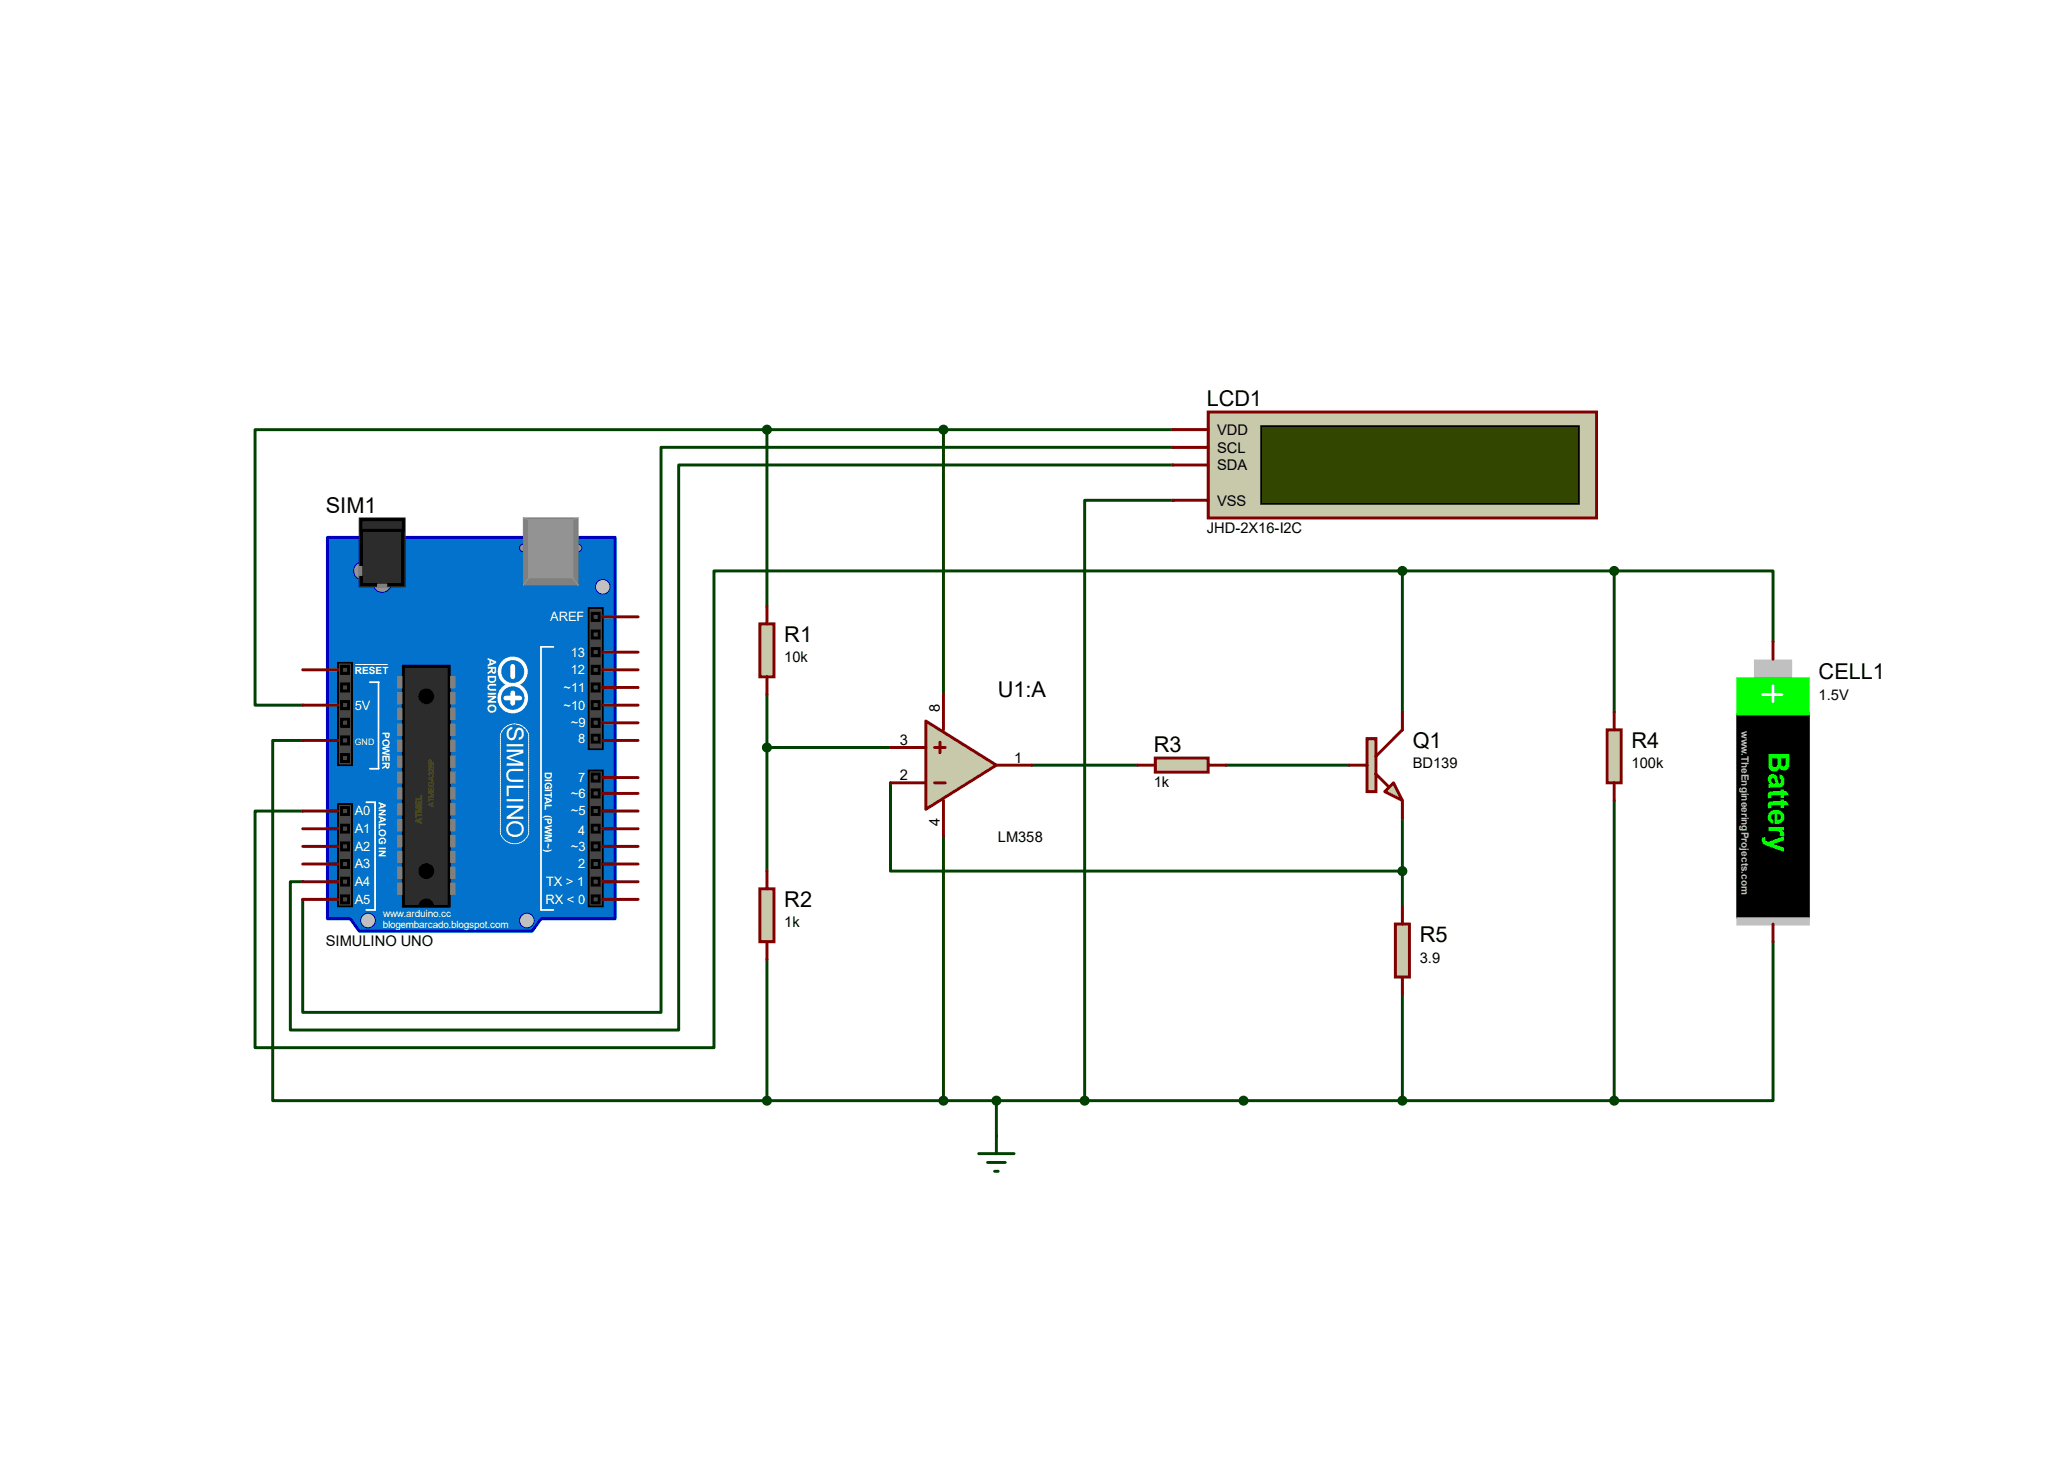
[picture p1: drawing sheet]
<svg xmlns="http://www.w3.org/2000/svg" width="297mm" height="210mm" viewBox="0 0 297 210" stroke-linecap="round" stroke-linejoin="round" font-family="sans-serif">
<g fill="none" stroke="#004000" stroke-width=".42">
<path d="M110.4 61.8h-73.7v39.6h6.9M110.4 61.8v25.4M110.4 61.8h58.4M135.8 61.8v38.1M168.8 64.3h-73.7v81.3h-51.5v-16.2M168.8 66.9h-71.1v81.3h-55.9v-21.4h1.8M168.8 72h-12.7v86.3M110.4 99.9v25.4M201.8 82.1h-99.1v68.6h-66v-34h6.9M201.8 82.1v20.3M201.8 82.1h30.5M232.3 82.1h22.8v10.2"/>
<path d="M232.3 82.1v20.3M43.6 106.5h-4.4v51.8h71.2M110.4 107.5h17.7M128.1 112.6v12.7h73.7M148.5 110.1h15.2M176.4 110.1h17.8M201.8 117.7v12.7M232.3 115.1v43.2M110.4 138v20.3M135.8 120.2v38.1M255.1 135.5v22.8h-22.8M110.4 158.3h121.9"/>
<path d="M143.4 158.3v5.1M201.8 143.1v15.2"/>
</g>
<path d="M109.3 89.7h2.1v7.7h-2.1z" fill="#c8c8aa" stroke="#800000" stroke-width=".42"/>
<path d="M110.4 87.2v2.5M110.4 97.4v2.5" fill="none" stroke="#800000" stroke-width=".42"/>
<path d="M109.3 127.8h2.1v7.7h-2.1z" fill="#c8c8aa" stroke="#800000" stroke-width=".42"/>
<path d="M110.4 125.3v2.5M110.4 135.5v2.5" fill="none" stroke="#800000" stroke-width=".42"/>
<path d="M166.2 109.1h7.7v2h-7.7z" fill="#c8c8aa" stroke="#800000" stroke-width=".42"/>
<path d="M163.7 110.1h2.5M173.9 110.1h2.5" fill="none" stroke="#800000" stroke-width=".42"/>
<path d="M231.3 105h2v7.6h-2z" fill="#c8c8aa" stroke="#800000" stroke-width=".42"/>
<path d="M232.3 102.4v2.6M232.3 112.6v2.5" fill="none" stroke="#800000" stroke-width=".42"/>
<path d="M47.1 77.3h41.4v54.9h-10.6l-1.3 1.7h-24.9l-1.3-1.7h-3.3z" fill="#0272cc" stroke="#0000c0" stroke-width=".42"/>
<path d="M54.5 98.1v12.5M79.6 93h-1.7v37.9h1.7M52.7 115.4h1.3v15.5" fill="none" stroke="#fff" stroke-width=".25"/>
<circle cx="74" cy="106.3" r="2.12" fill="#0272cc" stroke="#fff" stroke-width=".14" stroke-dasharray=".4 .1"/>
<circle cx="74" cy="119.2" r="2.16" fill="#0272cc" stroke="#fff" stroke-width=".14"/>
<path d="M71.8 105.7h4.5v14h-4.5z" fill="#0272cc" stroke="#0272cc" stroke-width=".42"/>
<path d="M72.1 105.5l-.1 14.5M76.1 105.5v14.5" fill="none" stroke="#fff" stroke-width=".14"/>
<path d="M71.5 119.2l.8 2.6M72 104.7l-.5 1.3M76.1 104.7l.5 1.3M76.6 119.2l-.5 1.8" fill="none" stroke="#0272cc" stroke-width=".42"/>
<g fill="#0272cc" stroke="#fff" stroke-width=".51">
<circle cx="73.8" cy="96.6" r="1.91"/>
<circle cx="73.8" cy="100.4" r="1.95"/>
</g>
<path d="M73.8 95.8v1.6M73.8 99.7v1.5M72.8 100.4h2" fill="none" stroke="#fff" stroke-width=".68"/>
<path d="M53.2 98.1h1.3M53.2 110.6h1.3M52.7 130.9h1.3" fill="none" stroke="#fff" stroke-width=".25"/>
<path d="M51.2 95.6h4.6" fill="none" stroke="#fff" stroke-width=".14"/>
<g fill="#c0c0c0" stroke="#0000c0" stroke-width=".14">
<circle cx="75.8" cy="132.4" r="1.06"/>
<circle cx="53" cy="132.4" r="1.06"/>
<circle cx="86.7" cy="84.4" r="1.06"/>
</g>
<g fill="#464646" stroke="#000" stroke-width=".25">
<path d="M48.6 95.3h2.1v14.8h-2.1z"/>
<path d="M48.6 115.7h2.1v14.7h-2.1z"/>
<path d="M84.7 87.5h2v20.3h-2z"/>
<path d="M84.7 110.8h2v19.6h-2z"/>
</g>
<g fill="#464646" stroke="#000" stroke-width=".42">
<path d="M49.1 95.8h1.1v1.1h-1.1z"/>
<path d="M49.1 98.4h1.1v1h-1.1z"/>
<path d="M49.1 100.9h1.1v1h-1.1z"/>
<path d="M49.1 103.5h1.1v1h-1.1z"/>
<path d="M49.1 106h1.1v1h-1.1z"/>
<path d="M49.1 108.5h1.1v1.1h-1.1z"/>
<path d="M49.1 116.2h1.1v1h-1.1z"/>
<path d="M49.1 118.7h1.1v1h-1.1z"/>
<path d="M49.1 121.2h1.1v1.1h-1.1z"/>
<path d="M49.1 123.8h1.1v1h-1.1z"/>
<path d="M49.1 126.3h1.1v1h-1.1z"/>
<path d="M49.1 128.9h1.1v1h-1.1z"/>
<path d="M85.2 88.2h1v1h-1z"/>
<path d="M85.2 93.3h1v1h-1z"/>
<path d="M85.2 95.8h1v1.1h-1z"/>
<path d="M85.2 98.4h1v1h-1z"/>
<path d="M85.2 100.9h1v1h-1z"/>
<path d="M85.2 103.5h1v1h-1z"/>
<path d="M85.2 105.7h1v1.1h-1z"/>
<path d="M85.2 90.8h1v1h-1z"/>
<path d="M85.2 111.3h1v1.1h-1z"/>
<path d="M85.2 113.6h1v1h-1z"/>
<path d="M85.2 116.2h1v1h-1z"/>
<path d="M85.2 118.7h1v1h-1z"/>
<path d="M85.2 121.2h1v1.1h-1z"/>
<path d="M85.2 123.8h1v1h-1z"/>
<path d="M85.2 126.3h1v1h-1z"/>
<path d="M85.2 128.9h1v1h-1z"/>
</g>
<path d="M58 95.8h6.6v34.6h-6.6z" fill="#2c2c2c" stroke="#000" stroke-width=".42"/>
<g fill="#000" stroke="#000" stroke-width=".14">
<circle cx="61.3" cy="100.2" r="1.06"/>
<circle cx="61.3" cy="125.3" r="1.06"/>
<circle cx="61.3" cy="130.4" r="1.06"/>
</g>
<path d="M57.8 131.1h7.1" fill="none" stroke="#0272cc" stroke-width="1.2"/>
<g fill="#939393" stroke="#0000c0" stroke-width=".14">
<circle cx="83.2" cy="78.8" r=".55"/>
<circle cx="75.3" cy="78.8" r=".55"/>
</g>
<path d="M75.3 74.5h7.9v9.7h-7.9z" fill="#808080" stroke="#808080" stroke-width=".14"/>
<path d="M76.1 74.8h6.3v8.3h-6.3z" fill="#939393" stroke="#939393" stroke-width=".14"/>
<path d="M75.4 74.5l.7 .3M83.2 74.5l-.8 .3M76.1 83.1l-.8 1.1M82.4 83.1l.8 1.1" fill="none" stroke="#939393" stroke-width=".14"/>
<g fill="#939393" stroke="#0000c0" stroke-width=".14">
<circle cx="55" cy="83.9" r="1.31"/>
<circle cx="52.2" cy="82.1" r="1.31"/>
</g>
<path d="M51.7 74.5h6.6v9.9h-6.6z" fill="#000" stroke="#2c2c2c" stroke-width=".14"/>
<g fill="#808080" stroke="#808080" stroke-width=".42">
<path d="M54.5 84.2h1v.2h-1z"/>
<path d="M51.7 81.6h.2v1h-.2z"/>
</g>
<path d="M52.5 75.3h5v8.4h-5z" fill="#2c2c2c" stroke="#2c2c2c" stroke-width=".42"/>
<path d="M51.9 74.8h6.1v1.5h-6.1z" fill="#2c2c2c" stroke="#000" stroke-width=".42"/>
<g fill="#808080" stroke="#808080" stroke-width=".25">
<path d="M64.9 97.4h.5v1.5h-.5z"/>
<path d="M64.9 99.7h.5v1.5h-.5z"/>
<path d="M64.9 101.9h.5v1.6h-.5z"/>
<path d="M64.9 104.2h.5v1.5h-.5z"/>
<path d="M64.9 106.5h.5v1.5h-.5z"/>
<path d="M64.9 108.8h.5v1.5h-.5z"/>
<path d="M64.9 111.1h.5v1.5h-.5z"/>
<path d="M64.9 113.4h.5v1.5h-.5z"/>
<path d="M64.9 115.7h.5v1.5h-.5z"/>
<path d="M64.9 117.9h.5v1.6h-.5z"/>
<path d="M64.9 120.2h.5v1.6h-.5z"/>
<path d="M64.9 122.5h.5v1.5h-.5z"/>
<path d="M64.9 124.8h.5v1.5h-.5z"/>
<path d="M64.9 127.1h.5v1.5h-.5z"/>
<path d="M57.3 97.4h.5v1.5h-.5z"/>
<path d="M57.3 99.7h.5v1.5h-.5z"/>
<path d="M57.3 101.9h.5v1.6h-.5z"/>
<path d="M57.3 104.2h.5v1.5h-.5z"/>
<path d="M57.3 106.5h.5v1.5h-.5z"/>
<path d="M57.3 108.8h.5v1.5h-.5z"/>
<path d="M57.3 111.1h.5v1.5h-.5z"/>
<path d="M57.3 113.4h.5v1.5h-.5z"/>
<path d="M57.3 115.7h.5v1.5h-.5z"/>
<path d="M57.3 117.9h.5v1.6h-.5z"/>
<path d="M57.3 120.2h.5v1.6h-.5z"/>
<path d="M57.3 122.5h.5v1.5h-.5z"/>
<path d="M57.3 124.8h.5v1.5h-.5z"/>
<path d="M57.3 127.1h.5v1.5h-.5z"/>
</g>
<g fill="none" stroke="#800000" stroke-width=".42">
<path d="M43.6 96.4h5M86.7 98.9h5.1M86.7 96.4h5.1M86.7 93.8h5.1M86.7 88.7h5.1M43.6 119.2h5M43.6 116.7h5M43.6 106.5h5M43.6 101.4h5M86.7 119.2h5.1M86.7 116.7h5.1M86.7 114.1h5.1"/>
<path d="M86.7 106.5h5.1M86.7 104h5.1M86.7 101.4h5.1M86.7 111.8h5.1M43.6 129.4h5M43.6 126.8h5M43.6 124.3h5M43.6 121.8h5M86.7 129.4h5.1M86.7 126.8h5.1M86.7 124.3h5.1M86.7 121.8h5.1"/>
</g>
<path d="M173.9 59.3h55.8v15.2h-55.8z" fill="#c8c8aa" stroke="#800000" stroke-width=".42"/>
<path d="M181.5 61.3h45.7v11.2h-45.7z" fill="#324600" stroke="#000" stroke-width=".25"/>
<path d="M168.8 72h5.1M168.8 64.3h5.1M168.8 61.8h5.1M168.8 66.9h5.1" fill="none" stroke="#800000" stroke-width=".42"/>
<path d="M133.2 103.7l10.2 6.4-10.2 6.3z" fill="#c8c8aa" stroke="#800000" stroke-width=".42"/>
<path d="M135.8 99.9v5.1M128.1 112.6h5.1M128.1 107.5h5.1M134.5 112.6h1.5M134.5 107.5h1.5M135.3 106.8v1.5M135.8 115.1v5.1M143.4 110.1h5.1" fill="none" stroke="#800000" stroke-width=".42"/>
<path d="M200.8 132.9h2v7.6h-2z" fill="#c8c8aa" stroke="#800000" stroke-width=".42"/>
<path d="M201.8 130.4v2.5M201.8 140.5v2.6" fill="none" stroke="#800000" stroke-width=".42"/>
<circle cx="110.4" cy="107.5" r=".51" fill="#004000" stroke="#004000" stroke-width=".42"/>
<g fill="#c8c8aa" stroke="#800000" stroke-width=".42">
<path d="M199.3 113.9l1.2-1.3 1.3 2.5z"/>
<path d="M196.7 106.3h1.3v7.6h-1.3z"/>
</g>
<path d="M255.1 92.3v2.5M194.2 110.1h2.5M198 111.3l1.8 1.8M201.8 102.4v2.6l-3.8 3.8M201.8 115.1v2.6M255.1 132.9v2.6" fill="none" stroke="#800000" stroke-width=".42"/>
<g fill="#004000" stroke="#004000" stroke-width=".42">
<circle cx="110.4" cy="61.8" r=".51"/>
<circle cx="135.8" cy="61.8" r=".51"/>
<circle cx="201.8" cy="125.3" r=".51"/>
<circle cx="110.4" cy="158.3" r=".51"/>
<circle cx="201.8" cy="158.3" r=".51"/>
<circle cx="156.1" cy="158.3" r=".51"/>
<circle cx="143.4" cy="158.3" r=".51"/>
<circle cx="201.8" cy="82.1" r=".51"/>
<circle cx="178.9" cy="158.3" r=".51"/>
<circle cx="232.3" cy="82.1" r=".51"/>
<circle cx="232.3" cy="158.3" r=".51"/>
<circle cx="135.8" cy="158.3" r=".51"/>
</g>
<path d="M140.8 165.9h5.1M142.1 167.2h2.6M143.1 168.5h.5M143.4 163.4v2.5" fill="none" stroke="#004000" stroke-width=".42"/>
<path d="M250.1 102.7h10.1v29.2h-10.1z" fill="#000" stroke="#000" stroke-width=".42"/>
<g fill="#c0c0c0" stroke="#c0c0c0" stroke-width=".42">
<path d="M252.6 95.1h5.1v2.3h-5.1z"/>
<path d="M250.1 132.2h10.1v.7h-10.1z"/>
</g>
<path d="M250.1 97.6h10.1v5.1h-10.1z" fill="#0f0" stroke="#0f0" stroke-width=".42"/>
<path d="M253.6 99.9h2.8M255.1 98.6v2.3" fill="none" stroke="#fff" stroke-width=".42"/>
<text font-size="4.2" fill="#0f0" x="254.5" y="108.2" transform="rotate(90 254.5 108.2)">Battery</text>
<text font-size="3.3" fill="#fff" x="72.9" y="104.5" transform="rotate(90 72.9 104.5)">SIMULINO</text>
<g font-size="3.1">
<text x="173.7" y="58.4">LCD1</text>
<text x="46.9" y="73.7">SIM1</text>
<text x="112.9" y="92.4">R1</text>
<text x="143.6" y="100.3">U1:A</text>
<text x="261.7" y="97.7">CELL1</text>
<text x="203.3" y="107.6">Q1</text>
<text x="234.8" y="107.6">R4</text>
<text x="166" y="108.2">R3</text>
<text x="112.9" y="130.5">R2</text>
<text x="204.3" y="135.6">R5</text>
</g>
<g font-size="2.1">
<text x="175.1" y="65.1">SCL</text>
<text x="175.1" y="62.6">VDD</text>
<text x="175.1" y="67.6">SDA</text>
<text x="173.7" y="76.7">JHD-2X16-I2C</text>
<text x="175.1" y="72.7">VSS</text>
<text x="112.9" y="95.3">10k</text>
<text x="261.7" y="100.6">1.5V</text>
<text x="129.5" y="107.1">3</text>
<text x="135.3" y="102.4" transform="rotate(-90 135.3 102.4)">8</text>
<text x="129.5" y="112.2">2</text>
<text x="145.9" y="109.7">1</text>
<text x="166" y="113.2">1k</text>
<text x="203.3" y="110.5">BD139</text>
<text x="234.8" y="110.5">100k</text>
<text x="135.3" y="118.9" transform="rotate(-90 135.3 118.9)">4</text>
<text x="143.6" y="121.1">LM358</text>
<text x="46.9" y="136.1">SIMULINO UNO</text>
<text x="112.9" y="133.4">1k</text>
<text x="204.3" y="138.5">3.9</text>
</g>
<g font-size="1.9" fill="#fff">
<text x="79.2" y="89.4">AREF</text>
<text x="82.1" y="94.4">13</text>
<text x="81.1" y="99.5">~11</text>
<text x="82.1" y="97">12</text>
<text x="51.1" y="102.1">5V</text>
<text x="81.1" y="102.1">~10</text>
<text x="82.1" y="104.6">~9</text>
<text x="83.2" y="106.9">8</text>
<text x="83.2" y="112.5">7</text>
<text x="51.1" y="117.3">A0</text>
<text x="51.1" y="119.8">A1</text>
<text x="82.1" y="114.8">~6</text>
<text x="82.1" y="117.3">~5</text>
<text x="51.1" y="122.4">A2</text>
<text x="51.1" y="124.9">A3</text>
<text x="82.1" y="122.4">~3</text>
<text x="83.2" y="120.1">4</text>
<text x="83.2" y="124.9">2</text>
<text x="51.1" y="127.5">A4</text>
<text x="51.1" y="130">A5</text>
<text x="78.5" y="130">RX &lt; 0</text>
<text x="78.6" y="127.5">TX &gt; 1</text>
</g>
<text font-size="1.7" fill="#fff" x="70.2" y="94.7" transform="rotate(90 70.2 94.7)">ARDUINO</text>
<g font-size="1.4" fill="#fff">
<text x="51.1" y="96.9">RESET</text>
<text x="55" y="105.3" transform="rotate(90 55 105.3)">POWER</text>
<text x="78.4" y="111" transform="rotate(90 78.4 111)">DIGITAL (PWM~)</text>
<text x="54.5" y="115.4" transform="rotate(90 54.5 115.4)">ANALOG IN</text>
<text x="55.2" y="132">www.arduino.cc</text>
<text x="55.1" y="133.5">blogembarcado.blogspot.com</text>
</g>
<text font-size="1.4" fill="#c0c0c0" x="250.6" y="105.2" transform="rotate(90 250.6 105.2)">www.TheEngineeringProjects.com</text>
<text font-size="1.3" fill="#fff" x="51.1" y="107.2">GND</text>
<text font-size="1.3" fill="#808000" x="60.7" y="118.5" transform="rotate(-90 60.7 118.5)">ATMEL</text>
<text font-size="1.1" fill="#808000" x="62.4" y="116" transform="rotate(-90 62.4 116)">ATMEGA328P</text>
</svg>
